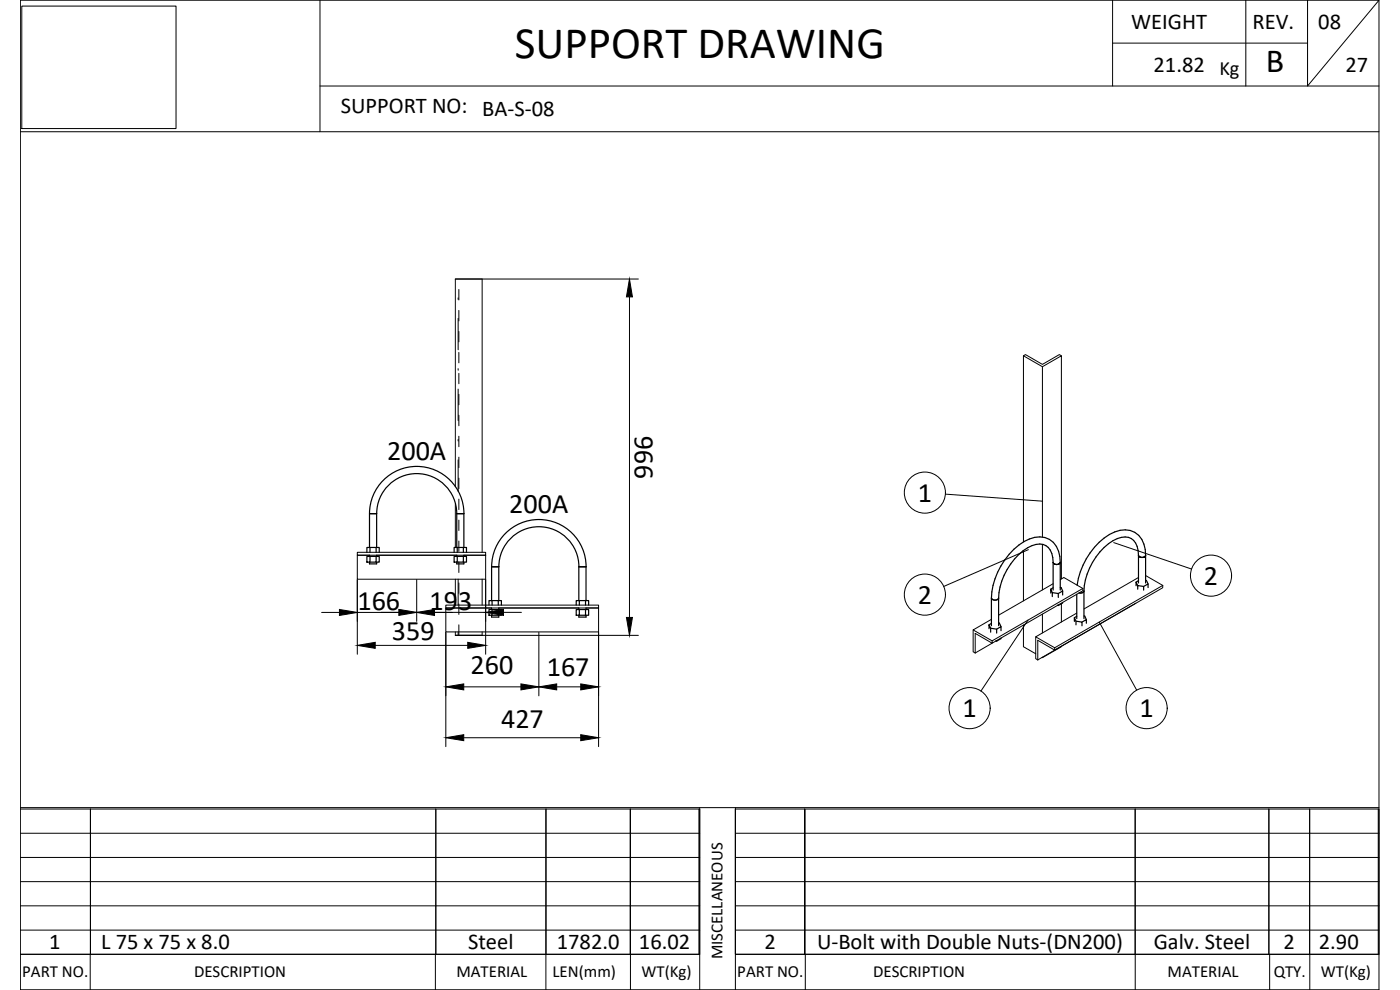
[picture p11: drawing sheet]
<svg xmlns="http://www.w3.org/2000/svg" width="420mm" height="297mm" viewBox="0 0 420 297" stroke-linecap="round" stroke-linejoin="round" font-family="sans-serif">
<g fill="none" stroke="#000" stroke-width=".36">
<path d="M110.9 154.1a14.2 14.2 0 0 1 14.2-14.2 14.2 14.2 0 0 1 14.1 14.2M110.9 154.1h2.1v10.2M110.9 154.1v10.2M113.1 154.1a12 12 0 0 1 12-12 12 12 0 0 1 12 12M137.1 154.1h2.1v10.2M137.1 154.1v10.2M110.1 165.7v-1.4h.9v1.4M110.1 166.9h.9v1.8h-.9zM110.9 168.7v.5h2.1v-.5M110.9 166.6v.3M111 164.3h1.9v1.4M111 166.9h1.9v1.8h-1.9"/>
<path d="M112.9 164.3h.9v1.4M112.9 166.9h.9v1.8h-.9M113 166.6v.3M136.3 166.9h.9v1.8h-.9zM136.3 165.7v-1.4h.9v1.4M137.1 168.7v.5h2.1v-.5M137.1 166.6v.3M137.2 166.9h1.9v1.8h-1.9M137.2 164.3h1.9v1.4M139.1 166.9h.9v1.8h-.9M139.1 164.3h.9v1.4M139.2 166.6v.3"/>
<path d="M147.6 170a14.2 14.2 0 0 1 14.1-14.1 14.2 14.2 0 0 1 14.2 14.1M149.7 170a12 12 0 0 1 12-12 12 12 0 0 1 12 12M297.5 179.5a1.26 1.26 0 0 0 2.2 0M297.5 179.5v8.2M299.7 179.5v8.2M315.8 179v-1.2l1.8 .3v1.2M315.8 177.8l-.5-1v1.2M316.1 168.8a1.24 1.24 0 0 0 2.1 0 1.24 1.24 0 0 1-2.1 0zM316.1 168.8a5 5 0 0 0-3.1-5.4 8.5 8.5 0 0 0-7.2 3 19.5 19.5 0 0 0-6.1 13.1M316.1 168.8v8.2M316.1 176.3l-.8 .5M317.6 178.1l1.3-.8v1.2"/>
<path d="M318.2 168.7v.1M318.2 168.8a6.8 6.8 0 0 0-6.1-7.7 13 13 0 0 0-9.2 5.2 21.5 21.5 0 0 0-5.4 13.2M318.2 176.2l.3 .1 .4 1M318.2 168.8v8.2M323.2 178.3v7.3M325.3 177.3a1.14 1.14 0 0 1-1.4 .6M325.3 177.3v8.3M341.4 176.8v-1.1l1.8 .3v1.1M341.4 175.7l-.4-1v1.1M341.7 166.7a1.24 1.24 0 0 0 2.1 0 1.24 1.24 0 0 1-2.1 0zM341.7 166.7a5 5 0 0 0-3-5.5 8.5 8.5 0 0 0-7.3 3.1 19.7 19.7 0 0 0-6.1 13M341.7 166.7v8.2"/>
<path d="M341.7 174.2l-.7 .5M343.2 176l1.4-.8v1.1M343.8 166.6v.1M343.8 166.7a6.7 6.7 0 0 0-6.1-7.7 13 13 0 0 0-9.2 5.2 22.4 22.4 0 0 0-5.2 11.4M343.8 174.1l.3 .1 .5 1M343.8 166.7v8.2M146.7 181.6v-1.4h1v1.4M147.5 180.2v-10.1h2.2v10.1M147.7 180.2h1.8v1.4M149.5 180.2h1v1.4M172.9 182.9h1v1.7h-1zM172.9 181.6v-1.4h1v1.4"/>
<path d="M173.7 180.2v-10.1h2.2v10.1M173.7 184.6v.6h2.2v-.6M173.7 182.4v.5M173.9 182.9h1.8v1.7h-1.8M173.9 180.2h1.8v1.4M175.7 182.9h1v1.7h-1M175.7 180.2h1v1.4M175.9 182.4v.5M296.8 188.6v-1.1l.5 1v1.2M297.3 188.5l1.8 .3v1.2M297.5 187l-.7 .5M299.1 188.8l1.3-.8v1.2"/>
<path d="M299.1 192.2l-.2 .1M299.7 186.9l.2 .1 .5 1M300.4 191.4l-1.3 1M317.6 181.5l-.2 .1M318.9 180.7l-1.3 1M322.4 186.4v-1.1l.5 1.1v1.1M322.9 186.4l1.8 .3v1.1M323.2 184.9l-.8 .4M324.7 186.7l1.3-.8v1.1M325.3 184.8l.2 .1 .5 1"/>
</g>
<g fill="none" stroke="#000" stroke-width=".3">
<path d="M6.5 1.8h46.3v36.8h-46.3zM96 .1v39.4M333.9 12.9h58.5M333.9 .1v25.7M373.9 .1v25.7M392.4 .1v25.7l21.5-25.7h-407.8v296.9h407.8M413.9 .1v296.9M6.1 39.5h407.8M96 25.8h317.9M137.5 89.4v.4M137.5 95.5v9.5M137.7 86.9v3.1"/>
<path d="M137.7 93.1v3.2M137.7 99.4v3.2M144.7 83.7v82M188.9 89.1v96.2M191.6 83.7h-54.9v62.3M137.5 110.6v.5M137.5 116.7v9.5M137.7 105.7v3.2M137.7 112v3.2M137.7 118.3v3.1M307.1 106.8l.7-.4 5 2.9 5.1-2.9 .6 .4M312.8 110l5.7-3.2v66.9"/>
<path d="M137.5 131.9v.4M137.5 138v9.4M137.7 124.6v3.1M137.7 130.9v3.1M137.7 137.2v3.1M136.7 151.1v13.2M137.7 143.5v3.1M137.7 149.8v3.1M137.7 156v3.2M283.7 148.3l29.2 2.1M107.2 165.7h38.6v.9h-38.6zM107.2 173.9v22.4"/>
<path d="M110.9 166.6h-3.7v7.2h38.6v-7.2h-6.6M113 166.6h24.1M125.1 173.9v12.5M136.7 173.8v7.8M137.5 173.8v7.8M137.7 162.3v3.2M137.7 168.6v3.2M137.7 174.9v3.2M144.7 173.8v7.8M145.8 173.9v22.4M307.1 165.2v15.1M308.6 164.9l-25.4 11.1"/>
<path d="M312.8 161.2v-51.2l-5.7-3.2v55.8M312.8 163.3v13.7M316.1 175.1l-16.4 9.5M318.2 173.9l1.1-.6 5.7 3.3M325 176.6l-27.2 15.7-5.7-3.3 5.4-3.2M325 176.6v.7l-27.2 15.7v-.7M334.2 162.8l23.4 7.9M341.7 173.3l-16.4 9.4M343.8 172.7l5.2 2.9M349 175.6l-32.5 18.8-5.7-3.3 12.4-7.2M349 175.6v.7l-32.5 18.8v-.7M96.5 183.8h5.4"/>
<path d="M112.6 193.6h27.8M133.8 181.6h45.8v.8h-45.8zM133.8 189.7v34.3M136.7 190.6h8zM136.7 189.6v1M136.8 190.6h54.8M137.5 189.6v1M137.7 187.5v3.1M144.7 189.6v1M145.8 183.7l-38.6 .1M147.5 182.4h-13.7v7.2h45.8v-7.2h-3.7M149.7 182.4h24"/>
<path d="M151.1 183.7h5.4M161.7 189.7v19.1M179.6 189.7v34.3M292.1 189v6.6l.6 .3M292.7 190l5.1 3-5.1 2.9zM307.1 187.5v6.5l3.7 2.2M308.5 186l-14.1 21.4M310.8 191.1v6.5l.6 .4M312.8 197.2l-.1 .1M312.8 184.3v5.6M316.5 195.1l-5.1-3v5.9M318.5 193.9l-5.7 3.4"/>
<path d="M318.5 181.1v5.5M329.9 186.7l11.2 20.4M340.9 181l-29.5 17M139.2 206.1h17.1M167.1 206.1h7.2M139.2 221.3h35.1M6.1 242.7h203.9v43.6h-203.9h203.9M6.1 257.3h203.9M6.1 250h203.9M6.1 242.3h407.8M27.1 242.7v43.6v-43.6M130.8 242.7v43.6"/>
<path d="M163.9 242.7l-.1 54.3M189.2 242.7v43.6v-43.6M209.8 242.7v43.6M210 242.3v54.7M220.7 242.7h193.2v43.6h-193.2zM220.7 257.3h193.2M220.7 250h193.2M220.7 242.3v54.7M241.5 242.7v43.6v-43.6M340.7 242.7v54.3M380.8 242.7v43.6M393 242.7l.1 54.3"/>
<path d="M413.6 242.7v43.6M6.1 279.1h203.9M6.1 271.8h203.9M6.1 264.5h203.9M220.7 279.1h193.2M220.7 271.8h193.2M220.7 264.5h193.2M6.1 297h407.8M27.1 286.3v10.7M130.7 286.3v10.7M189.2 286.3v10.7M220.7 286.3h193.2"/>
<path d="M241.7 286.3v10.7M381 286.3v10.7"/>
<circle cx="277.6" cy="147.8" r="6.2"/>
<circle cx="277.6" cy="178.4" r="6.2"/>
<circle cx="363.4" cy="172.7" r="6.2"/>
<circle cx="291" cy="212.5" r="6.2"/>
<circle cx="344.1" cy="212.5" r="6.2"/>
</g>
<g fill="#000" stroke="#000" stroke-width=".3">
<path d="M188.9 83.7l.9 5.4h-1.8zM101.9 182.9l5.3 .9-5.3 .9zM107.2 193.6l5.4-.9v1.8zM119.7 182.8l5.4 .9-5.4 .9zM125.1 183.8l5.3-.9v1.8zM140.4 192.7l5.4 .9-5.4 .9zM188 185.3h1.8l-.9 5.3zM133.8 206.1l5.4-.9v1.8zM156.3 205.2l5.4 .9-5.4 .9zM161.7 206.1l5.4-.9v1.8zM174.3 205.2l5.3 .9-5.3 .9zM133.8 221.3l5.4-.9v1.8z"/>
<path d="M174.3 220.4l5.3 .9-5.3 .9z"/>
</g>
<text font-size="13.5" x="154.5" y="17.3">SUPPORT DRAWING</text>
<text font-size="10.1" x="379.9" y="21.7">B</text>
<g font-size="8.5">
<text x="116.2" y="138">200A</text>
<text x="195.9" y="143.6" transform="rotate(-90 195.9 143.6)">996</text>
<text x="152.8" y="154">200A</text>
<text x="275.4" y="150.5">1</text>
<text x="361.3" y="175.4">2</text>
<text x="107.3" y="183">166</text>
<text x="128.9" y="183">193</text>
<text x="275.4" y="181.1">2</text>
<text x="117.6" y="192.1">359</text>
<text x="141.2" y="202.3">260</text>
<text x="164.1" y="202.8">167</text>
<text x="288.8" y="215.2">1</text>
<text x="342" y="215.2">1</text>
<text x="150.4" y="218.5">427</text>
</g>
<g font-size="6.8">
<text x="339.5" y="8.7">WEIGHT</text>
<text x="375.9" y="8.8">REV.</text>
<text x="395.6" y="8.6">08</text>
<text x="346.2" y="21.5">21.82</text>
<text x="403.8" y="21.5">27</text>
<text x="102.3" y="33.9">SUPPORT NO: BA-S-08</text>
<text x="14.8" y="284.8">1</text>
<text x="30.4" y="284.8">L 75 x 75 x 8.0</text>
<text x="140.5" y="284.8">Steel</text>
<text x="167.1" y="284.8">1782.0</text>
<text x="191.8" y="284.8">16.02</text>
<text x="229.4" y="284.8">2</text>
<text x="245.2" y="284.8">U-Bolt with Double Nuts-(DN200)</text>
<text x="346.2" y="284.8">Galv. Steel</text>
<text x="385.2" y="284.8">2</text>
<text x="395.8" y="284.8">2.90</text>
</g>
<text font-size="6.1" x="366" y="22.6">Kg</text>
<g font-size="5.1">
<text x="216.8" y="287.9" transform="rotate(-90 216.8 287.9)">MISCELLANEOUS</text>
<text x="6.7" y="293.2">PART NO.</text>
<text x="58.2" y="293.2">DESCRIPTION</text>
<text x="137" y="293.2">MATERIAL</text>
<text x="165.8" y="293.2">LEN(mm)</text>
<text x="192.5" y="293.2">WT(Kg)</text>
<text x="221.3" y="293.2">PART NO.</text>
<text x="262" y="293.2">DESCRIPTION</text>
<text x="350.4" y="293.2">MATERIAL</text>
<text x="382.2" y="293.2">QTY.</text>
<text x="396.4" y="293.2">WT(Kg)</text>
</g>
<text font-size="4.9" x="118.5" y="185.9">\A1;193</text>
</svg>
